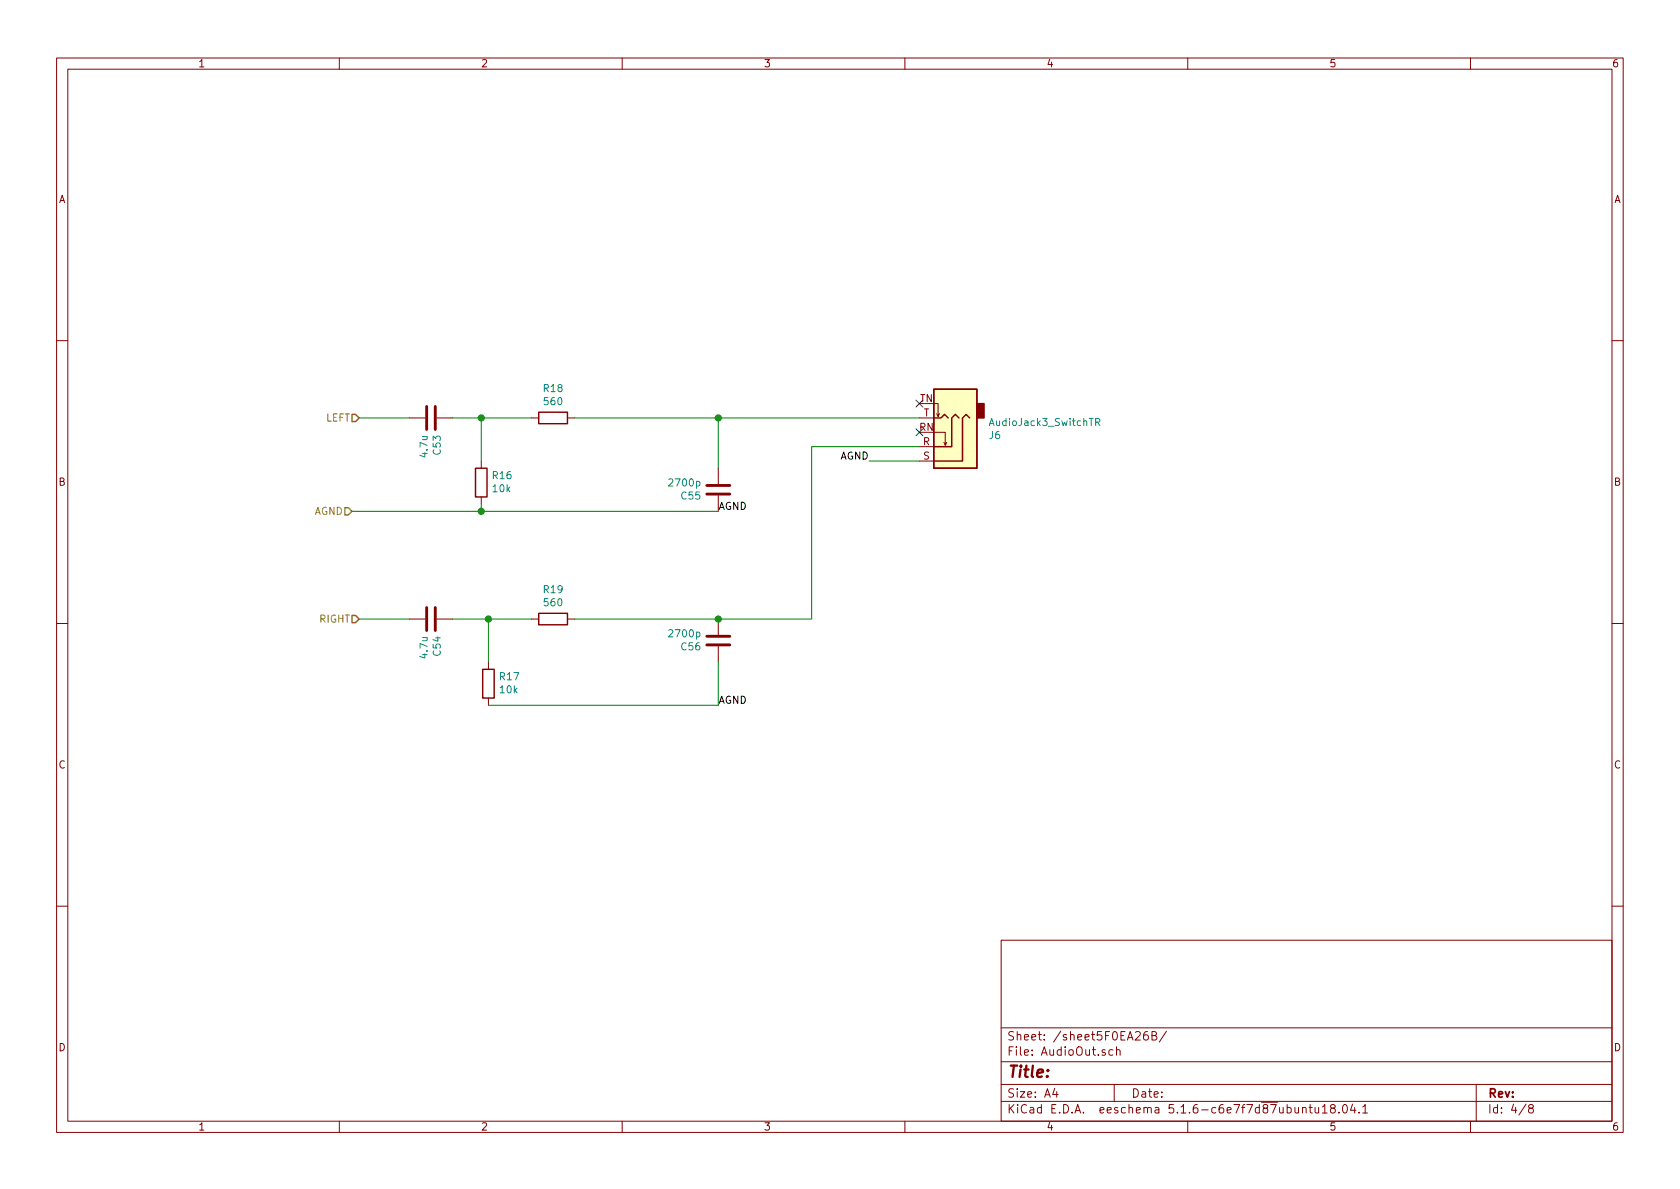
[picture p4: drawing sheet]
<svg xmlns="http://www.w3.org/2000/svg" width="297mm" height="210mm" viewBox="0 0 297 210" stroke-linecap="round" stroke-linejoin="round" font-family="sans-serif">
<g fill="none" stroke="#840000" stroke-width=".18">
<path d="M10 10.3h277v189.9h-277zM12 12.2h273v186.1h-273zM60 10.3v1.9M110 10.3v1.9M160 10.3v1.9M210 10.3v1.9M260 10.3v1.9M10 60.2h2M72.4 73.9h2.8M77.2 73.9h2.8M94 73.9h1.2M100.3 73.9h1.3"/>
<path d="M162.6 73.9h2.5M162.6 79h2.5M165.1 71.4h.8v2.3l.2-.6M165.1 76.4h2v2.3l.3-.5M165.6 73.1l.3 .6M166.9 78.2l.2 .5M285 60.2h2M85.1 81.5v1.3M85.1 87.9v1.2M127 82.8v2.8M127 87.6v2.8M162.6 81.5h2.5"/>
<path d="M10 110.3h2M72.4 109.5h2.8M77.2 109.5h2.8M86.4 117.1v1.3M94 109.5h1.2M100.3 109.5h1.3M127 109.5v2.8M127 114.3v2.8M285 110.3h2M86.4 123.4v1.3M10 160.2h2M177 166.3h108v32h-108z"/>
<path d="M285 160.2h2M60 198.3v1.9M110 198.3v1.9M160 198.3v1.9M177 194.8h108M177 191.8h108M177 187.8h108M177 181.8h108M186.5 192.5l-.4 1h1M186.8 193v1M196.8 185.7l-.5-.1-.2 .3v.6l.2 .1 .5-.1M197 191.8v3"/>
<path d="M197.4 185.7l.2-.1 .4 .1v.9M197.4 185.1v1.5M202.9 182.4a.59 .59 0 0 0-.7 .7l.1 .7 .2 .1 .5-.1v-.5l-.1-.2-.4-.1-.3 .3M203.7 183.1h.5l.2-.1 .1-.3-.3-.3h-.5v1.5h.6l.2-.3a.41 .41 0 0 0-.3-.5M206.2 182.3l-1.2 2M210 198.3v1.9M230.3 196l.2-.2 .4 .1v.9M231.4 195.8h.6M231.6 195.3v1.3l.4 .2M232.5 195.8v.8a.37 .37 0 0 0 .6 .1M233.1 195.8v1M233.8 195.8l.4-.5v1.5"/>
<path d="M233.8 196.8h.8M235.5 196l-.3-.3 .1-.2 .2-.2 .4 .1 .2 .2-.1 .2-.6 .2a.48 .48 0 0 0-.1 .7l.2 .1 .5-.1a.48 .48 0 0 0-.1-.7h-.1M236.7 196.7v.1M237.5 195.5l.2-.2a.81 .81 0 0 1 .6 .6 .81 .81 0 0 1-.3 .8l-.1 .1a.79 .79 0 0 1-.4-1.3zM239.1 195.2l-.3 1.1h.9M239.5 195.8v1M240.3 196.7v.1M240.9 195.8l.5-.5v1.5M240.9 196.8h.9M260 198.3v1.9M261 191.8v6.5M269.8 195.2l-1.2 2"/>
<path d="M270.6 196l-.3-.2v-.2l.3-.3h.2l.3 .3-.1 .2-.6 .2a.48 .48 0 0 0-.1 .7l.3 .1 .4-.1a.48 .48 0 0 0-.2-.7"/>
</g>
<path d="M75.4 71.9v4M77 71.9v4M125 85.8h4M125 87.4h4M75.4 107.4v4.1M77 107.4v4.1M125 112.5h4M125 114h4" fill="none" stroke="#840000" stroke-width=".51"/>
<path d="M165.1 68.8h7.6v14h-7.6z" fill="#ffffc2" stroke="#ffffc2" stroke-width=".18"/>
<path d="M95.2 72.9h5.1v2h-5.1zM165.1 68.8h7.6v14h-7.6zM165.1 73.9h1.3l.6-.6 .6 .6M169.5 73.9l-.6-.6-.6 .6v5.1h-3.2M171.4 73.9l-.6-.6-.6 .6v7.6h-5.1M84.1 82.8h2v5.1h-2zM85.3 118.4h2.1v5h-2.1zM95.2 108.5h5.1v2h-5.1z" fill="none" stroke="#840000" stroke-width=".25"/>
<path d="M172.7 71.4h1.3v2.5h-1.3z" fill="#840000" stroke="#840000" stroke-width=".25"/>
<path d="M193.7 74.6h.6l.2-.2-.1-.3-.2-.1h-.5v1.3M194 74.6l.5 .7" fill="none" stroke="#008484" stroke-width=".18"/>
<g fill="none" stroke="#008400" stroke-width=".18">
<path d="M63.5 73.9h8.9M80 73.9h14M85.1 73.9v7.6M101.6 73.9h61M127 73.9v8.9M162.6 79h-19.1v30.5h-41.9M62.2 90.4h64.8M85.1 89.1v1.3M153.7 81.5h8.9M63.5 109.5h8.9M80 109.5h14M86.4 109.5v7.6"/>
<path d="M127 117.1v7.6h-40.6"/>
</g>
<path d="M62.2 73.3h.7l.6 .6-.6 .6h-.7zM61 89.8h.6l.6 .6-.6 .7h-.6zM62.2 108.8h.7l.6 .7-.6 .6h-.7z" fill="none" stroke="#848400" stroke-width=".25"/>
<g fill="#008400" stroke="#008400" stroke-width=".25">
<circle cx="85.1" cy="90.4" r=".51"/>
<circle cx="86.4" cy="109.5" r=".51"/>
<circle cx="127" cy="73.9" r=".51"/>
<circle cx="127" cy="109.5" r=".51"/>
<circle cx="85.1" cy="73.9" r=".51"/>
</g>
<path d="M162 75.8l1.2 1.3M162 70.8l1.2 1.2M163.2 75.8l-1.2 1.3M163.2 70.8l-1.2 1.2" fill="none" stroke="#000084" stroke-width=".18"/>
<text font-size="2.8" fill="#840000" x="178" y="190.5">Title:</text>
<g font-size="2.1" fill="#840000">
<text x="178" y="184">Sheet: /sheet5F0EA26B/</text>
<text x="178" y="186.7">File: AudioOut.sch</text>
<text x="178" y="196.9">KiCad E.D.A. eeschema 5.1.6-c6e7f7d87ubuntu18.04.1</text>
<text x="178" y="194.1">Size: A4</text>
<text x="200" y="194.1">Date:</text>
<text x="263" y="194.1">Rev:</text>
<text x="263" y="196.9">Id: 4/8</text>
</g>
<g font-size="1.8" fill="#840000">
<text x="35" y="11.9">1</text>
<text x="85" y="11.9">2</text>
<text x="135" y="11.9">3</text>
<text x="185" y="11.9">4</text>
<text x="235" y="11.9">5</text>
<text x="285" y="11.9">6</text>
<text x="10.4" y="35.9">A</text>
<text x="285.4" y="35.9">A</text>
<text x="162.7" y="71.1">TN</text>
<text x="162.6" y="76.2">RN</text>
<text x="163.3" y="73.7">T</text>
<text x="163.2" y="78.7">R</text>
<text x="163.2" y="81.3">S</text>
<text x="10.4" y="85.9">B</text>
<text x="285.4" y="85.9">B</text>
<text x="10.4" y="135.9">C</text>
<text x="285.4" y="135.9">C</text>
<text x="10.4" y="185.9">D</text>
<text x="285.4" y="185.9">D</text>
<text x="35" y="199.9">1</text>
<text x="85" y="199.9">2</text>
<text x="135" y="199.9">3</text>
<text x="185" y="199.9">4</text>
<text x="235" y="199.9">5</text>
<text x="285" y="199.9">6</text>
</g>
<g font-size="1.8" fill="#008484">
<text x="96.2" y="69.3">R18</text>
<text x="96.3" y="71.6">560</text>
<text x="175" y="77.6">J6</text>
<text x="175.3" y="75.3">AudioJack3_SwitchTR</text>
<text x="75.6" y="80.7" transform="rotate(-90 75.6 80.7)">4.7u</text>
<text x="77.9" y="80.4" transform="rotate(-90 77.9 80.4)">C53</text>
<text x="87.1" y="84.7">R16</text>
<text x="87.2" y="87">10k</text>
<text x="118.5" y="86">2700p</text>
<text x="120.5" y="88.3">C55</text>
<text x="96.2" y="104.9">R19</text>
<text x="96.3" y="107.2">560</text>
<text x="118.5" y="112.7">2700p</text>
<text x="75.6" y="116.3" transform="rotate(-90 75.6 116.3)">4.7u</text>
<text x="77.9" y="115.9" transform="rotate(-90 77.9 115.9)">C54</text>
<text x="120.5" y="115">C56</text>
<text x="88.4" y="120.3">R17</text>
<text x="88.5" y="122.6">10k</text>
</g>
<g font-size="1.8" fill="#848400">
<text x="57.6" y="74.5">LEFT</text>
<text x="55.5" y="91.1">AGND</text>
<text x="56.5" y="110.1">RIGHT</text>
</g>
<g font-size="1.8">
<text x="148.5" y="81.3">AGND</text>
<text x="127" y="90.2">AGND</text>
<text x="127" y="124.5">AGND</text>
</g>
</svg>
